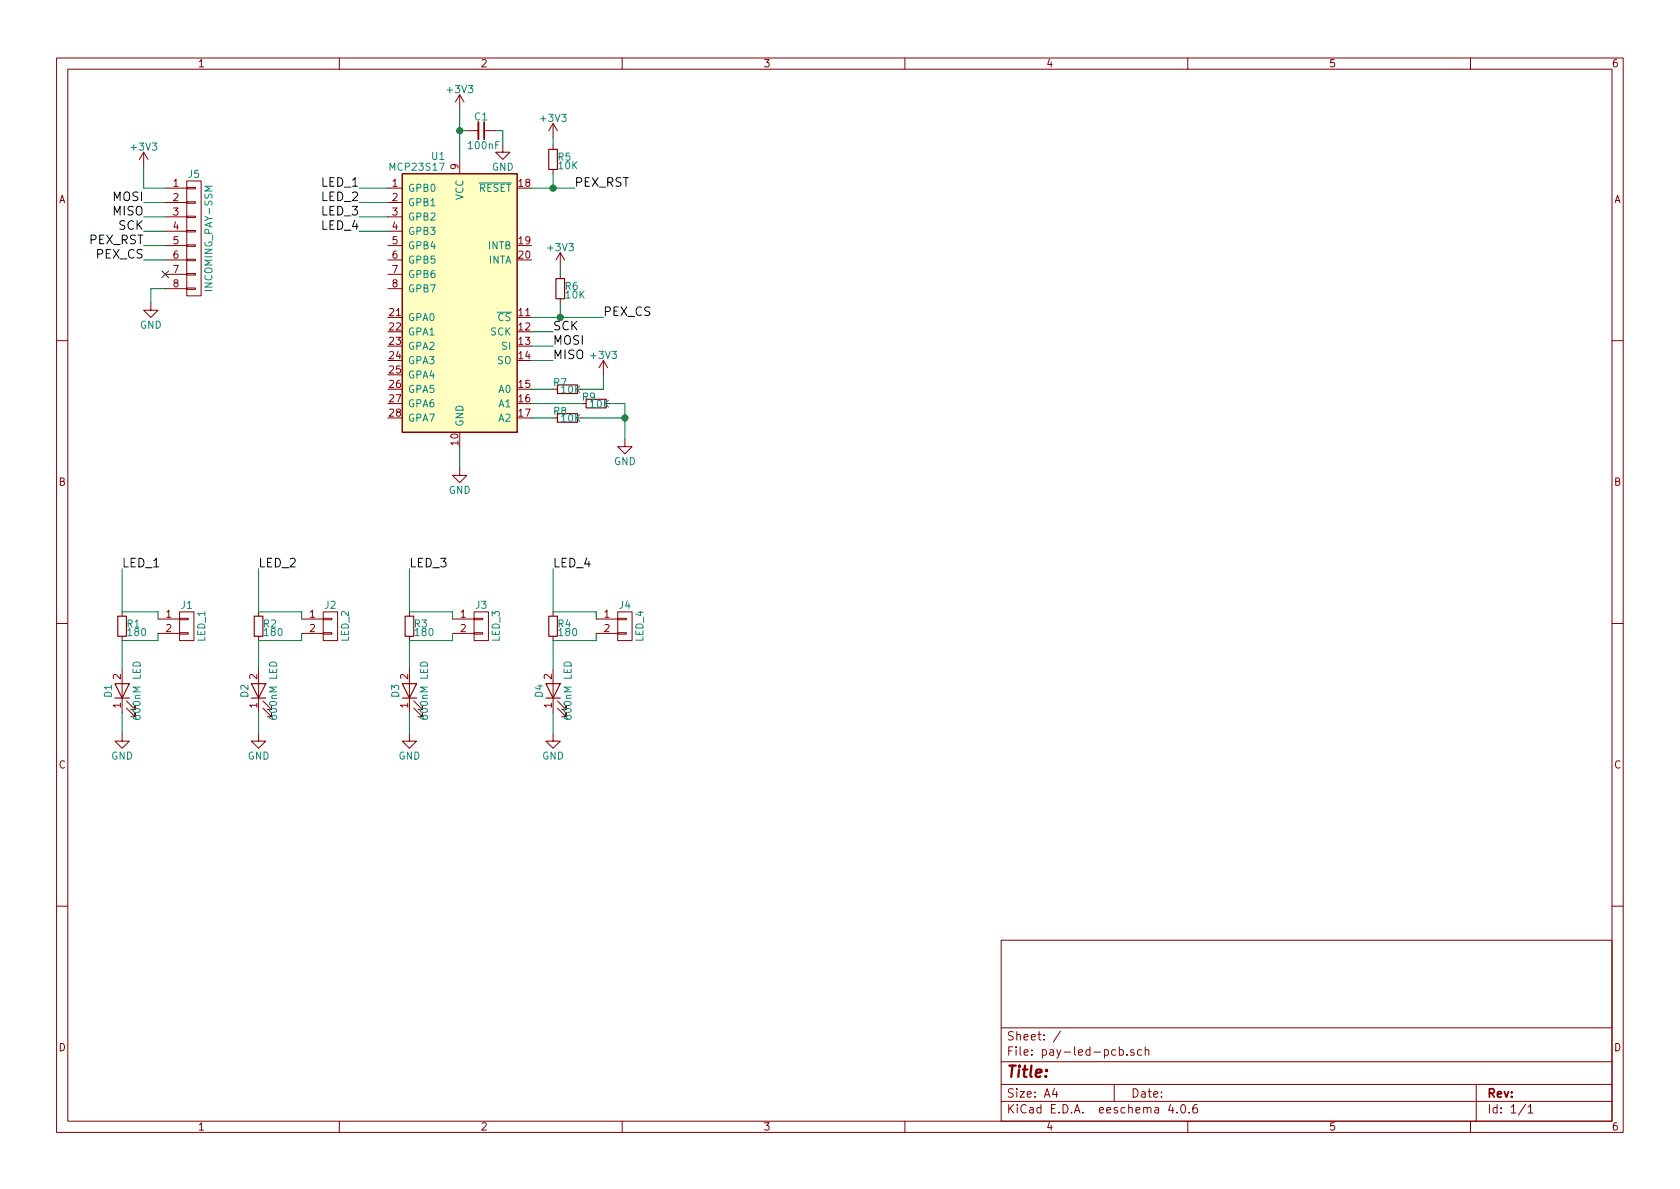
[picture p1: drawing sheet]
EESchema Schematic File Version 2
LIBS:power
LIBS:device
LIBS:transistors
LIBS:conn
LIBS:linear
LIBS:regul
LIBS:74xx
LIBS:cmos4000
LIBS:adc-dac
LIBS:memory
LIBS:xilinx
LIBS:microcontrollers
LIBS:dsp
LIBS:microchip
LIBS:analog_switches
LIBS:motorola
LIBS:texas
LIBS:intel
LIBS:audio
LIBS:interface
LIBS:digital-audio
LIBS:philips
LIBS:display
LIBS:cypress
LIBS:siliconi
LIBS:opto
LIBS:atmel
LIBS:contrib
LIBS:valves
LIBS:pay_ssm
LIBS:pay-led-pcb-cache
EELAYER 25 0
EELAYER END
$Descr A4 11693 8268
encoding utf-8
Sheet 1 1
Title ""
Date ""
Rev ""
Comp ""
Comment1 ""
Comment2 ""
Comment3 ""
Comment4 ""
$EndDescr
$Comp
L MCP23S17 U1
U 1 1
P 3200 2100
F 0 "U1" H 3100 3125 50  0000 R CNN
F 1 "MCP23S17" H 3100 3050 50  0000 R CNN
F 2 "Housings_SSOP:SSOP-28_5.3x10.2mm_Pitch0.65mm" H 3250 1150 50  0001 L CNN
F 3 "" H 3450 3100 50  0001 C CNN
	1    3200 2100
	1    0    0    -1  
$EndComp
$Comp
L CONN_01X08 J5
U 1 1
P 1350 1650
F 0 "J5" H 1350 2100 50  0000 C CNN
F 1 "INCOMING_PAY-SSM" V 1450 1650 50  0000 C CNN
F 2 "footprints:Hirose_DF14-8P-1.25H" H 1350 1650 50  0001 C CNN
F 3 "" H 1350 1650 50  0001 C CNN
	1    1350 1650
	1    0    0    -1  
$EndComp
Text Label 1000 1400 2    60   ~ 0
MOSI
Text Label 1000 1500 2    60   ~ 0
MISO
Text Label 1000 1600 2    60   ~ 0
SCK
Text Label 1000 1700 2    60   ~ 0
PEX_RST
Text Label 1000 1800 2    60   ~ 0
PEX_CS
$Comp
L GND #PWR01
U 1 1
P 1050 2100
F 0 "#PWR01" H 1050 1850 50  0001 C CNN
F 1 "GND" H 1050 1950 50  0000 C CNN
F 2 "" H 1050 2100 50  0001 C CNN
F 3 "" H 1050 2100 50  0001 C CNN
	1    1050 2100
	1    0    0    -1  
$EndComp
$Comp
L +3V3 #PWR02
U 1 1
P 1000 1150
F 0 "#PWR02" H 1000 1000 50  0001 C CNN
F 1 "+3V3" H 1000 1290 50  0000 C CNN
F 2 "" H 1000 1150 50  0001 C CNN
F 3 "" H 1000 1150 50  0001 C CNN
	1    1000 1150
	1    0    0    -1  
$EndComp
NoConn ~ 1150 1900
Wire Wire Line
	1000 1150 1000 1300
Wire Wire Line
	1000 1300 1150 1300
Wire Wire Line
	1000 1400 1150 1400
Wire Wire Line
	1000 1500 1150 1500
Wire Wire Line
	1000 1600 1150 1600
Wire Wire Line
	1000 1700 1150 1700
Wire Wire Line
	1000 1800 1150 1800
Wire Wire Line
	1050 2100 1050 2000
Wire Wire Line
	1050 2000 1150 2000
$Comp
L +3V3 #PWR03
U 1 1
P 3200 750
F 0 "#PWR03" H 3200 600 50  0001 C CNN
F 1 "+3V3" H 3200 890 50  0000 C CNN
F 2 "" H 3200 750 50  0001 C CNN
F 3 "" H 3200 750 50  0001 C CNN
	1    3200 750 
	1    0    0    -1  
$EndComp
$Comp
L GND #PWR04
U 1 1
P 3200 3250
F 0 "#PWR04" H 3200 3000 50  0001 C CNN
F 1 "GND" H 3200 3100 50  0000 C CNN
F 2 "" H 3200 3250 50  0001 C CNN
F 3 "" H 3200 3250 50  0001 C CNN
	1    3200 3250
	1    0    0    -1  
$EndComp
$Comp
L +3V3 #PWR05
U 1 1
P 3850 950
F 0 "#PWR05" H 3850 800 50  0001 C CNN
F 1 "+3V3" H 3850 1090 50  0000 C CNN
F 2 "" H 3850 950 50  0001 C CNN
F 3 "" H 3850 950 50  0001 C CNN
	1    3850 950 
	1    0    0    -1  
$EndComp
$Comp
L +3V3 #PWR06
U 1 1
P 3900 1850
F 0 "#PWR06" H 3900 1700 50  0001 C CNN
F 1 "+3V3" H 3900 1990 50  0000 C CNN
F 2 "" H 3900 1850 50  0001 C CNN
F 3 "" H 3900 1850 50  0001 C CNN
	1    3900 1850
	1    0    0    -1  
$EndComp
$Comp
L GND #PWR07
U 1 1
P 4350 3050
F 0 "#PWR07" H 4350 2800 50  0001 C CNN
F 1 "GND" H 4350 2900 50  0000 C CNN
F 2 "" H 4350 3050 50  0001 C CNN
F 3 "" H 4350 3050 50  0001 C CNN
	1    4350 3050
	1    0    0    -1  
$EndComp
$Comp
L +3V3 #PWR08
U 1 1
P 4200 2600
F 0 "#PWR08" H 4200 2450 50  0001 C CNN
F 1 "+3V3" H 4200 2740 50  0000 C CNN
F 2 "" H 4200 2600 50  0001 C CNN
F 3 "" H 4200 2600 50  0001 C CNN
	1    4200 2600
	1    0    0    -1  
$EndComp
$Comp
L GND #PWR09
U 1 1
P 3500 1000
F 0 "#PWR09" H 3500 750 50  0001 C CNN
F 1 "GND" H 3500 850 50  0000 C CNN
F 2 "" H 3500 1000 50  0001 C CNN
F 3 "" H 3500 1000 50  0001 C CNN
	1    3500 1000
	1    0    0    -1  
$EndComp
$Comp
L C_Small C1
U 1 1
P 3350 900
F 0 "C1" V 3250 850 50  0000 L CNN
F 1 "100nF" V 3450 800 50  0000 L CNN
F 2 "Capacitors_SMD:C_0603" H 3350 900 50  0001 C CNN
F 3 "" H 3350 900 50  0001 C CNN
	1    3350 900 
	0    1    1    0   
$EndComp
$Comp
L R_Small R5
U 1 1
P 3850 1100
F 0 "R5" H 3880 1120 50  0000 L CNN
F 1 "10K" H 3880 1060 50  0000 L CNN
F 2 "Resistors_SMD:R_0603" H 3850 1100 50  0001 C CNN
F 3 "" H 3850 1100 50  0001 C CNN
	1    3850 1100
	1    0    0    -1  
$EndComp
$Comp
L R_Small R6
U 1 1
P 3900 2000
F 0 "R6" H 3930 2020 50  0000 L CNN
F 1 "10K" H 3930 1960 50  0000 L CNN
F 2 "Resistors_SMD:R_0603" H 3900 2000 50  0001 C CNN
F 3 "" H 3900 2000 50  0001 C CNN
	1    3900 2000
	1    0    0    -1  
$EndComp
$Comp
L R_Small R7
U 1 1
P 3950 2700
F 0 "R7" V 3900 2600 50  0000 L CNN
F 1 "10K" V 3950 2650 50  0000 L CNN
F 2 "Resistors_SMD:R_0603" H 3950 2700 50  0001 C CNN
F 3 "" H 3950 2700 50  0001 C CNN
	1    3950 2700
	0    1    1    0   
$EndComp
$Comp
L R_Small R9
U 1 1
P 4150 2800
F 0 "R9" V 4100 2700 50  0000 L CNN
F 1 "10K" V 4150 2750 50  0000 L CNN
F 2 "Resistors_SMD:R_0603" H 4150 2800 50  0001 C CNN
F 3 "" H 4150 2800 50  0001 C CNN
	1    4150 2800
	0    1    1    0   
$EndComp
$Comp
L R_Small R8
U 1 1
P 3950 2900
F 0 "R8" V 3900 2800 50  0000 L CNN
F 1 "10K" V 3950 2850 50  0000 L CNN
F 2 "Resistors_SMD:R_0603" H 3950 2900 50  0001 C CNN
F 3 "" H 3950 2900 50  0001 C CNN
	1    3950 2900
	0    1    1    0   
$EndComp
Text Label 4000 1300 0    60   ~ 0
PEX_RST
Text Label 4200 2200 0    60   ~ 0
PEX_CS
Wire Wire Line
	4050 2900 4350 2900
Wire Wire Line
	4350 2800 4350 3050
Wire Wire Line
	4250 2800 4350 2800
Connection ~ 4350 2900
Wire Wire Line
	4050 2700 4200 2700
Wire Wire Line
	4200 2700 4200 2600
Wire Wire Line
	3700 2700 3850 2700
Wire Wire Line
	3700 2800 4050 2800
Wire Wire Line
	3700 2900 3850 2900
Wire Wire Line
	3700 2200 4200 2200
Wire Wire Line
	3900 2200 3900 2100
Connection ~ 3900 2200
Wire Wire Line
	3900 1900 3900 1850
Wire Wire Line
	3700 1300 4000 1300
Wire Wire Line
	3850 1200 3850 1300
Connection ~ 3850 1300
Wire Wire Line
	3850 950  3850 1000
Wire Wire Line
	3450 900  3500 900 
Wire Wire Line
	3500 900  3500 1000
Wire Wire Line
	3200 750  3200 1100
Wire Wire Line
	3200 900  3250 900 
Connection ~ 3200 900 
Wire Wire Line
	3200 3100 3200 3250
Text Label 3850 2300 0    60   ~ 0
SCK
Text Label 3850 2400 0    60   ~ 0
MOSI
Text Label 3850 2500 0    60   ~ 0
MISO
Wire Wire Line
	3700 2300 3850 2300
Wire Wire Line
	3700 2400 3850 2400
Wire Wire Line
	3700 2500 3850 2500
$Comp
L LED D1
U 1 1
P 850 4800
F 0 "D1" H 850 4900 50  0000 C CNN
F 1 "600nM LED" H 850 4700 50  0000 C CNN
F 2 "LEDs:LED_0603" H 850 4800 50  0001 C CNN
F 3 "" H 850 4800 50  0001 C CNN
	1    850  4800
	0    -1   -1   0   
$EndComp
$Comp
L LED D2
U 1 1
P 1800 4800
F 0 "D2" H 1800 4900 50  0000 C CNN
F 1 "600nM LED" H 1800 4700 50  0000 C CNN
F 2 "LEDs:LED_0603" H 1800 4800 50  0001 C CNN
F 3 "" H 1800 4800 50  0001 C CNN
	1    1800 4800
	0    -1   -1   0   
$EndComp
$Comp
L LED D3
U 1 1
P 2850 4800
F 0 "D3" H 2850 4900 50  0000 C CNN
F 1 "600nM LED" H 2850 4700 50  0000 C CNN
F 2 "LEDs:LED_0603" H 2850 4800 50  0001 C CNN
F 3 "" H 2850 4800 50  0001 C CNN
	1    2850 4800
	0    -1   -1   0   
$EndComp
$Comp
L LED D4
U 1 1
P 3850 4800
F 0 "D4" H 3850 4900 50  0000 C CNN
F 1 "600nM LED" H 3850 4700 50  0000 C CNN
F 2 "LEDs:LED_0603" H 3850 4800 50  0001 C CNN
F 3 "" H 3850 4800 50  0001 C CNN
	1    3850 4800
	0    -1   -1   0   
$EndComp
$Comp
L R_Small R1
U 1 1
P 850 4350
F 0 "R1" H 880 4370 50  0000 L CNN
F 1 "180" H 880 4310 50  0000 L CNN
F 2 "Resistors_SMD:R_0603" H 850 4350 50  0001 C CNN
F 3 "" H 850 4350 50  0001 C CNN
	1    850  4350
	1    0    0    -1  
$EndComp
$Comp
L R_Small R2
U 1 1
P 1800 4350
F 0 "R2" H 1830 4370 50  0000 L CNN
F 1 "180" H 1830 4310 50  0000 L CNN
F 2 "Resistors_SMD:R_0603" H 1800 4350 50  0001 C CNN
F 3 "" H 1800 4350 50  0001 C CNN
	1    1800 4350
	1    0    0    -1  
$EndComp
$Comp
L R_Small R3
U 1 1
P 2850 4350
F 0 "R3" H 2880 4370 50  0000 L CNN
F 1 "180" H 2880 4310 50  0000 L CNN
F 2 "Resistors_SMD:R_0603" H 2850 4350 50  0001 C CNN
F 3 "" H 2850 4350 50  0001 C CNN
	1    2850 4350
	1    0    0    -1  
$EndComp
$Comp
L R_Small R4
U 1 1
P 3850 4350
F 0 "R4" H 3880 4370 50  0000 L CNN
F 1 "180" H 3880 4310 50  0000 L CNN
F 2 "Resistors_SMD:R_0603" H 3850 4350 50  0001 C CNN
F 3 "" H 3850 4350 50  0001 C CNN
	1    3850 4350
	1    0    0    -1  
$EndComp
$Comp
L CONN_01X02 J1
U 1 1
P 1300 4350
F 0 "J1" H 1300 4500 50  0000 C CNN
F 1 "LED_1" V 1400 4350 50  0000 C CNN
F 2 "Socket_Strips:Socket_Strip_Straight_1x02_Pitch2.54mm" H 1300 4350 50  0001 C CNN
F 3 "" H 1300 4350 50  0001 C CNN
	1    1300 4350
	1    0    0    -1  
$EndComp
$Comp
L CONN_01X02 J2
U 1 1
P 2300 4350
F 0 "J2" H 2300 4500 50  0000 C CNN
F 1 "LED_2" V 2400 4350 50  0000 C CNN
F 2 "Socket_Strips:Socket_Strip_Straight_1x02_Pitch2.54mm" H 2300 4350 50  0001 C CNN
F 3 "" H 2300 4350 50  0001 C CNN
	1    2300 4350
	1    0    0    -1  
$EndComp
$Comp
L CONN_01X02 J3
U 1 1
P 3350 4350
F 0 "J3" H 3350 4500 50  0000 C CNN
F 1 "LED_3" V 3450 4350 50  0000 C CNN
F 2 "Socket_Strips:Socket_Strip_Straight_1x02_Pitch2.54mm" H 3350 4350 50  0001 C CNN
F 3 "" H 3350 4350 50  0001 C CNN
	1    3350 4350
	1    0    0    -1  
$EndComp
$Comp
L CONN_01X02 J4
U 1 1
P 4350 4350
F 0 "J4" H 4350 4500 50  0000 C CNN
F 1 "LED_4" V 4450 4350 50  0000 C CNN
F 2 "Socket_Strips:Socket_Strip_Straight_1x02_Pitch2.54mm" H 4350 4350 50  0001 C CNN
F 3 "" H 4350 4350 50  0001 C CNN
	1    4350 4350
	1    0    0    -1  
$EndComp
Wire Wire Line
	850  4450 850  4650
Wire Wire Line
	850  4450 1100 4450
Wire Wire Line
	1100 4450 1100 4400
Wire Wire Line
	850  4250 1100 4250
Wire Wire Line
	1100 4250 1100 4300
Wire Wire Line
	1800 4250 2100 4250
Wire Wire Line
	2100 4250 2100 4300
Wire Wire Line
	1800 4450 2100 4450
Wire Wire Line
	2100 4450 2100 4400
Wire Wire Line
	1800 4450 1800 4650
Wire Wire Line
	2850 4450 2850 4650
Wire Wire Line
	2850 4450 3150 4450
Wire Wire Line
	3150 4450 3150 4400
Wire Wire Line
	2850 4250 3150 4250
Wire Wire Line
	3150 4250 3150 4300
Wire Wire Line
	3850 4250 4150 4250
Wire Wire Line
	4150 4250 4150 4300
Wire Wire Line
	3850 4450 4150 4450
Wire Wire Line
	4150 4450 4150 4400
Wire Wire Line
	3850 4450 3850 4650
$Comp
L GND #PWR010
U 1 1
P 3850 5100
F 0 "#PWR010" H 3850 4850 50  0001 C CNN
F 1 "GND" H 3850 4950 50  0000 C CNN
F 2 "" H 3850 5100 50  0001 C CNN
F 3 "" H 3850 5100 50  0001 C CNN
	1    3850 5100
	1    0    0    -1  
$EndComp
$Comp
L GND #PWR011
U 1 1
P 2850 5100
F 0 "#PWR011" H 2850 4850 50  0001 C CNN
F 1 "GND" H 2850 4950 50  0000 C CNN
F 2 "" H 2850 5100 50  0001 C CNN
F 3 "" H 2850 5100 50  0001 C CNN
	1    2850 5100
	1    0    0    -1  
$EndComp
$Comp
L GND #PWR012
U 1 1
P 1800 5100
F 0 "#PWR012" H 1800 4850 50  0001 C CNN
F 1 "GND" H 1800 4950 50  0000 C CNN
F 2 "" H 1800 5100 50  0001 C CNN
F 3 "" H 1800 5100 50  0001 C CNN
	1    1800 5100
	1    0    0    -1  
$EndComp
$Comp
L GND #PWR013
U 1 1
P 850 5100
F 0 "#PWR013" H 850 4850 50  0001 C CNN
F 1 "GND" H 850 4950 50  0000 C CNN
F 2 "" H 850 5100 50  0001 C CNN
F 3 "" H 850 5100 50  0001 C CNN
	1    850  5100
	1    0    0    -1  
$EndComp
Wire Wire Line
	850  4950 850  5100
Wire Wire Line
	1800 4950 1800 5100
Wire Wire Line
	2850 4950 2850 5100
Wire Wire Line
	3850 4950 3850 5100
Text Label 850  3950 0    60   ~ 0
LED_1
Text Label 1800 3950 0    60   ~ 0
LED_2
Text Label 2850 3950 0    60   ~ 0
LED_3
Text Label 3850 3950 0    60   ~ 0
LED_4
Wire Wire Line
	3850 3950 3850 4250
Wire Wire Line
	2850 3950 2850 4250
Wire Wire Line
	1800 3950 1800 4250
Wire Wire Line
	850  3950 850  4250
Text Label 2500 1300 2    60   ~ 0
LED_1
Text Label 2500 1400 2    60   ~ 0
LED_2
Text Label 2500 1500 2    60   ~ 0
LED_3
Text Label 2500 1600 2    60   ~ 0
LED_4
Wire Wire Line
	2500 1300 2700 1300
Wire Wire Line
	2500 1400 2700 1400
Wire Wire Line
	2500 1500 2700 1500
Wire Wire Line
	2500 1600 2700 1600
$EndSCHEMATC
